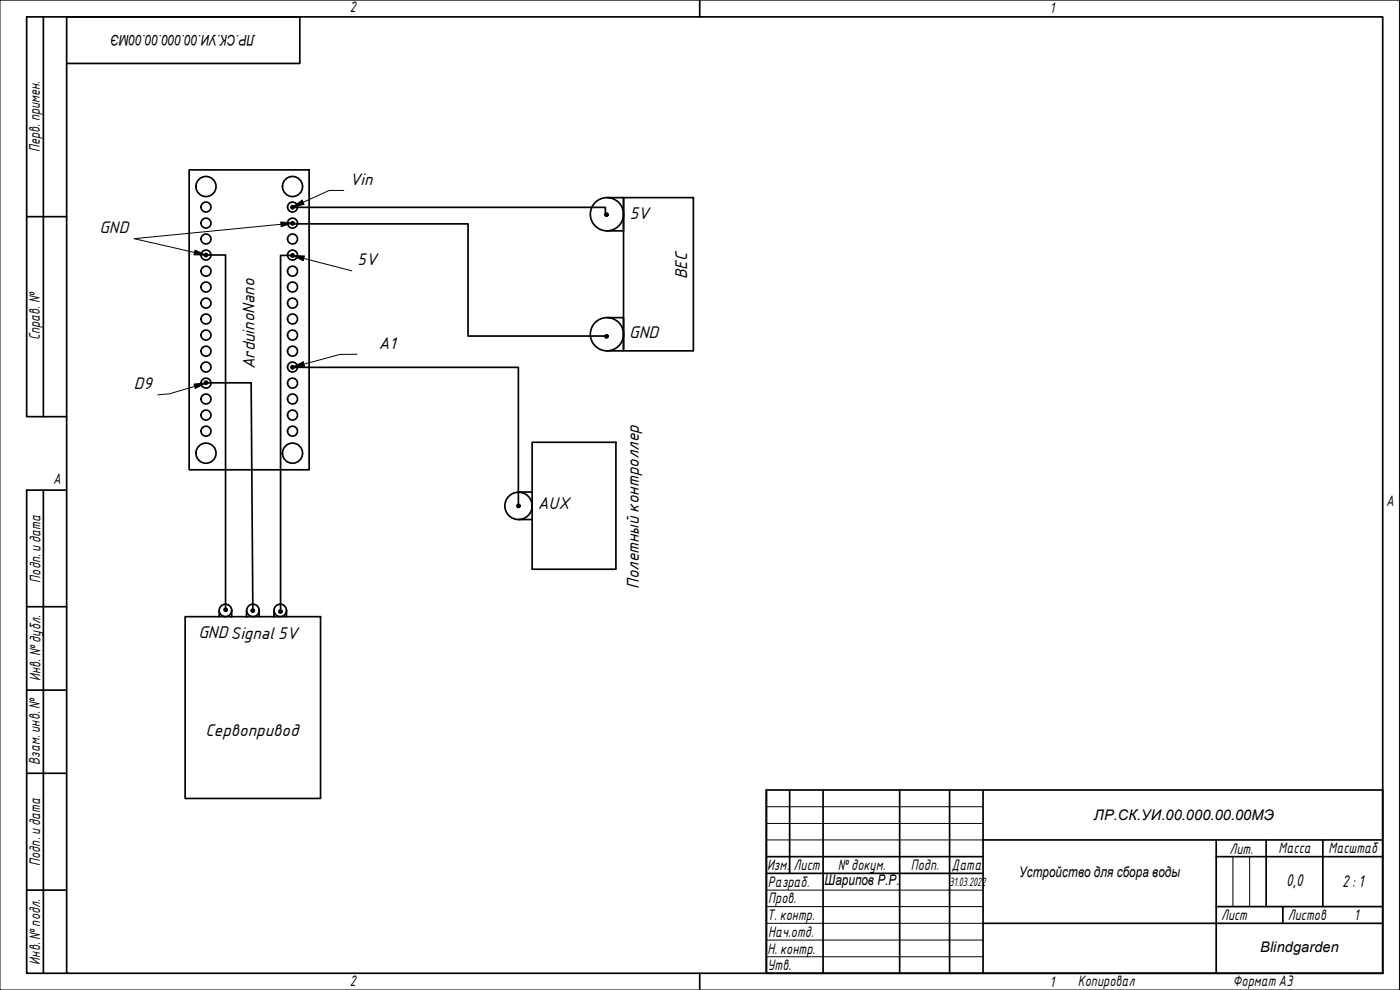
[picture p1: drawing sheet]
<svg xmlns="http://www.w3.org/2000/svg" width="420mm" height="297mm" viewBox="0 0 420 297" stroke-linecap="round" stroke-linejoin="round" font-family="sans-serif">
<!-- layer: Visible (GOST) -->
<g fill="none" stroke="#000" stroke-width=".51">
<path d="M56.8 51h36v90h-36z"/>
<circle cx="61.8" cy="56" r="3"/>
<circle cx="87.8" cy="56" r="3"/>
<circle cx="61.8" cy="62.1" r="1.49"/>
<circle cx="61.8" cy="71.7" r="1.49"/>
<circle cx="61.8" cy="66.9" r="1.49"/>
<circle cx="61.8" cy="76.5" r="1.49"/>
<circle cx="87.8" cy="62.1" r="1.49"/>
<circle cx="87.8" cy="66.9" r="1.49"/>
<circle cx="87.8" cy="71.7" r="1.49"/>
<circle cx="87.8" cy="76.5" r="1.49"/>
<circle cx="61.8" cy="90.9" r="1.49"/>
<circle cx="61.8" cy="86.1" r="1.49"/>
<circle cx="61.8" cy="81.4" r="1.49"/>
<circle cx="61.8" cy="95.7" r="1.49"/>
<circle cx="87.8" cy="90.9" r="1.49"/>
<circle cx="87.8" cy="95.7" r="1.49"/>
<circle cx="87.8" cy="86.1" r="1.49"/>
<circle cx="87.8" cy="81.4" r="1.49"/>
<circle cx="61.8" cy="100.5" r="1.49"/>
<circle cx="61.8" cy="115" r="1.49"/>
<circle cx="61.8" cy="119.7" r="1.49"/>
<circle cx="61.8" cy="110.1" r="1.49"/>
<circle cx="61.8" cy="105.4" r="1.49"/>
<circle cx="87.8" cy="100.5" r="1.49"/>
<circle cx="87.8" cy="115" r="1.49"/>
<circle cx="87.8" cy="119.7" r="1.49"/>
<circle cx="87.8" cy="110.1" r="1.49"/>
<circle cx="87.8" cy="105.4" r="1.49"/>
<circle cx="61.8" cy="129.4" r="1.49"/>
<circle cx="61.8" cy="124.5" r="1.49"/>
<circle cx="61.8" cy="136" r="3"/>
<circle cx="87.8" cy="129.4" r="1.49"/>
<circle cx="87.8" cy="124.5" r="1.49"/>
<circle cx="87.8" cy="136" r="3"/>
</g>
<!-- layer: Hatch (GOST) -->
<g fill="#000">
<circle cx="61.8" cy="76.5" r=".51"/>
<circle cx="87.8" cy="67" r=".51"/>
<circle cx="87.8" cy="76.6" r=".5"/>
<circle cx="87.8" cy="62.1" r=".49"/>
<circle cx="182" cy="64.4" r=".5"/>
<circle cx="61.9" cy="114.9" r=".51"/>
<circle cx="87.8" cy="110.2" r=".51"/>
<circle cx="182" cy="100.9" r=".49"/>
<circle cx="155.6" cy="151.8" r=".51"/>
<circle cx="67.7" cy="182.9" r=".51"/>
<circle cx="75.9" cy="183.3" r=".51"/>
<circle cx="84.1" cy="183.5" r=".51"/>
</g>
<!-- layer: Border (GOST) -->
<path d="M20 5.1h395v286.9h-395zM210 0v5.1M210 292v5" fill="none" stroke="#000" stroke-width=".51"/>
<path d="M0 0h420v297h-420z" fill="none" stroke="#000" stroke-width=".3"/>
<!-- layer: Title (GOST) -->
<g fill="none" stroke="#000" stroke-width=".51">
<path d="M230 237h185v55h-185zM237 237v25.1M247 237v55M270 237v55M285 237v55M295 237v55M230 257h65M295 252h120M365 257h50M365 252v40M380 252v20M397 252v20"/>
<path d="M230 262.1h65M295 277h120M365 272h50M385 272v5"/>
</g>
<path d="M230 242h65M230 247.1h65M230 252h65M370 257v15M375 257v15M230 267.1h65M230 272h65M230 277h65M230 282.1h65M230 287.1h65" fill="none" stroke="#000" stroke-width=".3"/>
<!-- layer: Sketch Geometry (GOST) -->
<g fill="none" stroke="#000" stroke-width=".51">
<path d="M13 5.1v119.9M20 19h70v-13.9h-82v119.9h12M182.1 59.3h5v10h-5M187.1 59.3h21v46h-21zM8 65h12M61.8 76.5h5.9v106.4M87.4 62.2h94.3v2.4M87.4 67.2h53.1v33.6h41.2M87.8 76.6h-3.6v106.8M182.1 95.3h5v10h-5M61.8 114.9h13.6l.5 68.3M87.8 110.2h67.8v41.6"/>
<path d="M159.7 132.7h25.1v38.1h-25.1zM13 147.1v144.9M20 147.1h-12v144.9h12M155.6 155.9h4.1M155.6 147.6h4.1M8 182h12M55.6 185h40.6v54.6h-40.6zM65.8 183.2v1.8M69.5 183.2v2M74 183.2v2M77.8 183.2v1.8M82.2 183.2v2"/>
<path d="M86 183.2v1.8M8 207.1h12M8 232h12M8 267.1h12"/>
<circle cx="61.8" cy="76.5" r=".48"/>
<circle cx="87.8" cy="67" r=".48"/>
<circle cx="87.8" cy="62.2" r=".48"/>
<circle cx="87.8" cy="76.7" r=".48"/>
<circle cx="182" cy="64.4" r=".48"/>
<circle cx="182.1" cy="64.3" r="5"/>
<circle cx="61.8" cy="114.8" r=".48"/>
<circle cx="87.8" cy="110.2" r=".48"/>
<circle cx="182" cy="100.9" r=".48"/>
<circle cx="182.1" cy="100.3" r="5"/>
<circle cx="155.6" cy="151.8" r="4.1"/>
<circle cx="155.6" cy="151.8" r=".48"/>
<circle cx="67.7" cy="183.2" r="1.87"/>
<circle cx="67.7" cy="183" r=".48"/>
<circle cx="75.9" cy="183.2" r=".48"/>
<circle cx="75.9" cy="183.2" r="1.87"/>
<circle cx="84.1" cy="183.2" r="1.87"/>
<circle cx="84.2" cy="183.5" r=".48"/>
</g>
<!-- layer: Symbol (GOST) -->
<path d="M103.2 57.1h-4.4l-11 5.1M58.5 75l3.3 1.6-3.6-.2zM84.3 66.6l3.5 .3-3.4 1.1zM87.8 76.6l3.5 .2-.3 1.4zM87.8 76.6l17.8 4.7M87.8 62.2l2.9-2.1 .5 1.2zM87.8 66.9l-47.5 4.7 21.5 5M58.2 115.2l3.6-.3-3.2 1.7zM61.8 114.9l-10.9 3.3-3.5 .3M87.8 110.2l3.2-1.6 .4 1.3zM107.1 106.3h-5.1l-14.2 3.9" fill="none" stroke="#000" stroke-width=".3"/>
<g fill="#000">
<path d="M58.5 75l3.3 1.6-3.6-.2z" fill-rule="evenodd"/>
<path d="M84.3 66.6l3.5 .3-3.4 1.1z" fill-rule="evenodd"/>
<path d="M87.8 62.2l2.9-2.1 .5 1.2z" fill-rule="evenodd"/>
<path d="M87.8 76.6l3.5 .2-.3 1.4z" fill-rule="evenodd"/>
<path d="M58.2 115.2l3.6-.3-3.2 1.7z" fill-rule="evenodd"/>
<path d="M87.8 110.2l3.2-1.6 .4 1.3z" fill-rule="evenodd"/>
</g>
<g font-size="4.9">
<text x="189" y="65.8">5V</text>
<text x="206.2" y="83.7" transform="rotate(-90 206.2 83.7)">BEC</text>
<text x="188.8" y="101.5">GND</text>
<text x="76.5" y="110.9" transform="rotate(-90 76.5 110.9)">ArduinoNano</text>
<text x="161.4" y="152.8">AUX</text>
<text x="191.7" y="176.8" transform="rotate(-90 191.7 176.8)">Полетный контроллер</text>
<text x="59.6" y="191.6">GNDSignal 5V</text>
<text x="61.7" y="220.8">Сервопривод</text>
<text x="386" y="265.9">0,0</text>
<text x="402.8" y="266.2">2: 1</text>
</g>
<g font-size="4.8">
<text x="105" y="55.4">Vin</text>
<text x="29.8" y="69.8">GND</text>
<text x="107.3" y="79.5">5V</text>
<text x="113.7" y="104.6">A1</text>
<text x="40.2" y="116.7">D9</text>
</g>
<g font-size="4.4">
<text x="105" y="3.7">2</text>
<text x="315" y="3.8">1</text>
<text x="76.6" y="10.4" transform="rotate(180 76.6 10.4)">ЛР.СК.УИ.00.000.00.00МЭ</text>
<text x="11.9" y="45.6" transform="rotate(-90 11.9 45.6)">Перв. примен.</text>
<text x="12" y="102.2" transform="rotate(-90 12 102.2)">Справ. №</text>
<text x="16" y="145.2">A</text>
<text x="416" y="151.7">A</text>
<text x="12.2" y="174.8" transform="rotate(-90 12.2 174.8)">Подп. идата</text>
<text x="12.2" y="204.3" transform="rotate(-90 12.2 204.3)">Инв. №дубл.</text>
<text x="12" y="229.5" transform="rotate(-90 12 229.5)">Взам. инв. №</text>
<text x="328.3" y="246">ЛР.СК.УИ.00.000.00.00МЭ</text>
<text x="369" y="256.1">Лит.</text>
<text x="383.7" y="256.1">Масса</text>
<text x="398.7" y="256.1">Масштаб</text>
<text x="12.1" y="259.8" transform="rotate(-90 12.1 259.8)">Подп. идата</text>
<text x="230.2" y="261.1">Изм.</text>
<text x="238.2" y="261.1">Лист</text>
<text x="251.5" y="261">№докум.</text>
<text x="273.4" y="261.2">Подп.</text>
<text x="285.6" y="261.2">Дата</text>
<text x="305.9" y="263.3">Устройство для сбора воды</text>
<text x="230.4" y="266.1">Разраб.</text>
<text x="247.4" y="265.7">Шарипов Р.Р.</text>
<text x="230.6" y="271.1">Пров.</text>
<text x="230.3" y="276.1">Т. контр.</text>
<text x="230.5" y="281.1">Нач.отд.</text>
<text x="366.5" y="276.1">Лист</text>
<text x="386.5" y="276.1">Листов</text>
<text x="406.4" y="276">1</text>
<text x="230.4" y="286.1">Н. контр.</text>
<text x="378.2" y="285.5">Blindgarden</text>
<text x="12.1" y="289.4" transform="rotate(-90 12.1 289.4)">Инв. №подл.</text>
<text x="230.3" y="291.1">Утв.</text>
<text x="105" y="295.9">2</text>
<text x="315" y="296.1">1</text>
<text x="323.5" y="295.8">Копировал</text>
<text x="370" y="295.8">Формат А3</text>
</g>
<text font-size="3.5" x="285" y="265.8">31.03.2022</text>
</svg>
